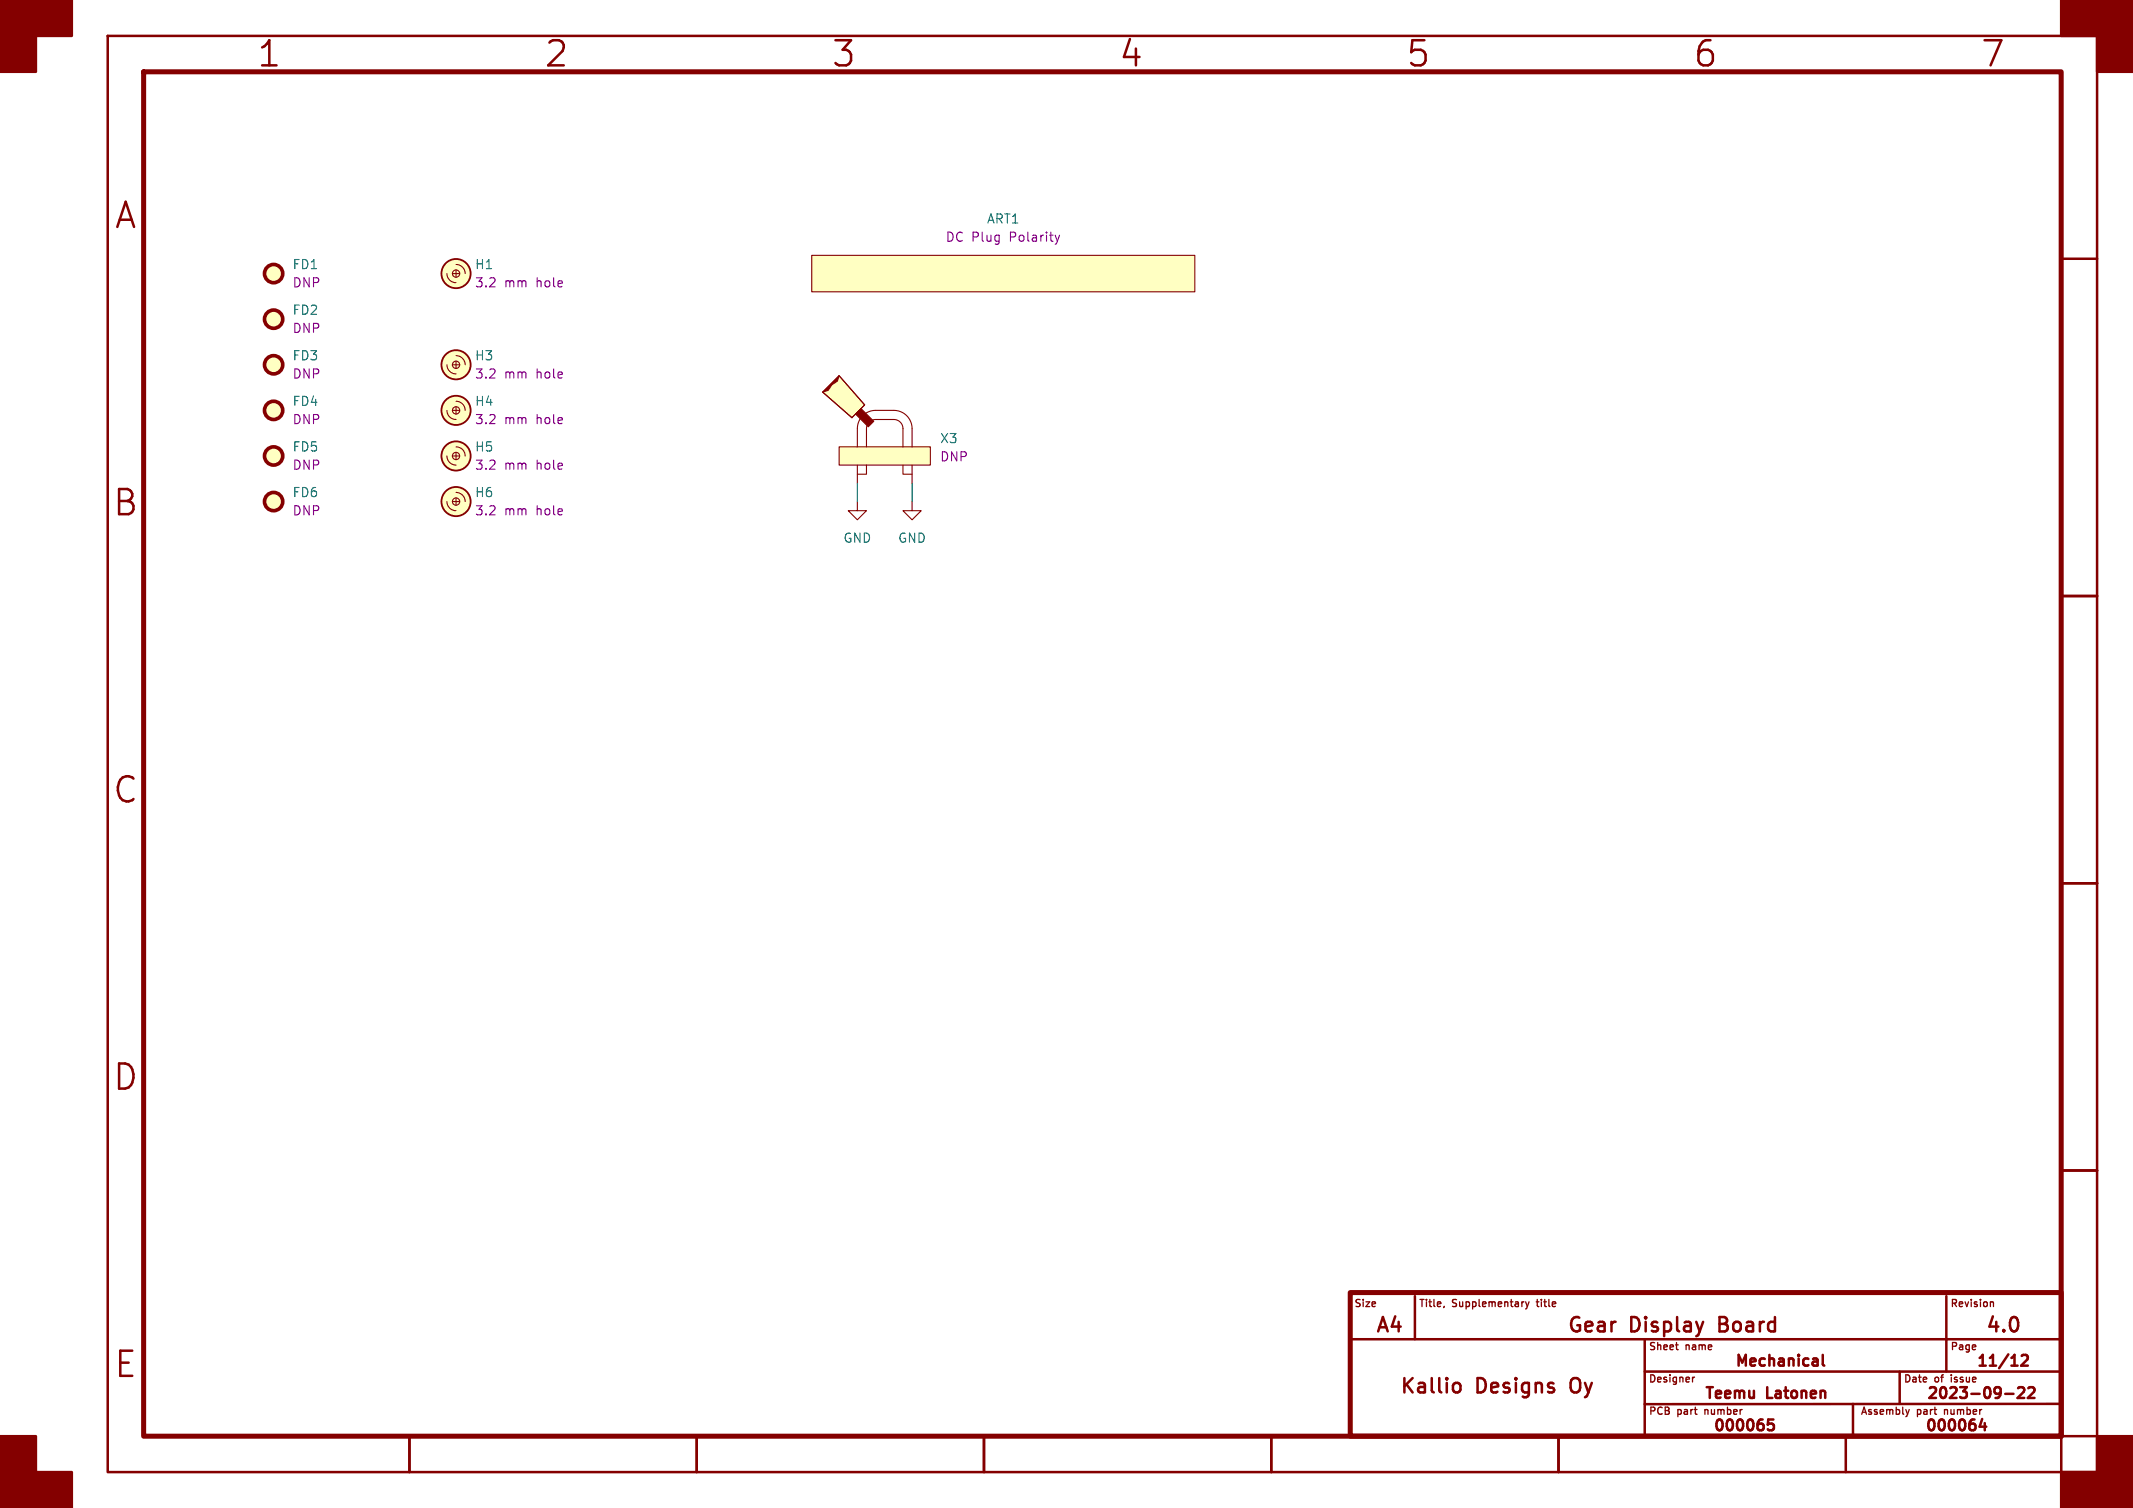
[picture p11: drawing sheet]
<svg xmlns="http://www.w3.org/2000/svg" width="297mm" height="210mm" viewBox="0 0 297 210" stroke-linecap="round" stroke-linejoin="round" font-family="sans-serif">
<g fill="none" stroke="#840000" stroke-width=".35">
<path d="M15 5h277v200h-277zM287 36h5M287 83h5M287 123h5M287 163h5M188 186.5h99M197 180.5v6M202.4 192.8a.54 .54 0 0 1 .5-.2 .54 .54 0 0 1 .5 .4v.5a.54 .54 0 0 1-.5 .4 .54 .54 0 0 1-.5-.2M229 186.5v13.5M229 191h58M237.1 184.1l-.4 1.3M246.9 197.7h-.7l-.1 .7 .3-.1h.5l.1 .2-.1 .5-.2 .2h-.3l-.3-.2"/>
<path d="M252.6 189.2h.3l.2 .2v.8M253.1 190.1l-.5 .1M253.1 189.5l-.5 .1M253.8 188.7v1.3l.2 .2M258 195.5v4.5M264.5 191v4.5M271 180.5v10.5M276 197.6l-.4 1.1h1M276.4 198.2v1M279.2 194.1h1.2M280.1 190.2h.8M281 193.3l.2-.1 .5 .1a.41 .41 0 0 1 .1 .5l-.9 .9h1"/>
<path d="M281.5 188.8l.2-.1 .5 .1a.41 .41 0 0 1 .1 .5l-.9 .9h1M282.4 193.3l.2-.1 .5 .1a.41 .41 0 0 1 .1 .5l-.8 .9h.9M287 195.5h-58M57 200v5M97 200v5M137 200v5M177 200v5M181 200h111M217 200v5M257 200v5M287 200v5"/>
</g>
<path d="M20 10h267v190h-267zM188 180h99v20h-99z" fill="none" stroke="#840000" stroke-width=".7"/>
<g fill="#840000" stroke="#840000" stroke-width=".35">
<path d="M0 0h10v5h-5v5h-5z"/>
<path d="M0 200h5v5h5v5h-10z"/>
<path d="M287 0h10v10h-5v-5h-5z"/>
<path d="M292 200h5v10h-10v-5h5z"/>
</g>
<path d="M201.1 181.9l-.1 .2M212.1 181.3h.1M212.4 181.3l.3 .7M212.7 182l-.3 .3M212.9 181.3l-.2 .7M233.6 188h.1M235.7 191.8v.7M236 191.8l-.3 .2M265.4 196.3l.2 .7M265.6 197l-.1 .2M265.8 196.3l-.2 .7M277.2 181.3h.3l.1 .7" fill="none" stroke="#840000" stroke-width=".18"/>
<g fill="#ffffc2" stroke="#ffffc2" stroke-width=".14">
<circle cx="63.5" cy="57.2" r="2.03"/>
<circle cx="63.5" cy="63.5" r="2.03"/>
<circle cx="63.5" cy="50.8" r="2.03"/>
<circle cx="63.5" cy="69.9" r="2.03"/>
<circle cx="63.5" cy="38.1" r="2.03"/>
</g>
<g fill="none" stroke="#840000" stroke-width=".15">
<path d="M62.2 38.1a1.27 1.27 0 0 0 1.3 1.3M63 38.1h1M63.5 36.8a1.27 1.27 0 0 1 1.3 1.3M63.5 37.6v1M62.2 57.2a1.27 1.27 0 0 0 1.3 1.2M62.2 50.8a1.27 1.27 0 0 0 1.3 1.3M63 57.2h1M63 50.8h1M63.5 55.9a1.27 1.27 0 0 1 1.3 1.3M63.5 49.5a1.27 1.27 0 0 1 1.3 1.3M63.5 50.3v1M63.5 56.6v1.1"/>
<path d="M62.2 63.5a1.27 1.27 0 0 0 1.3 1.3M62.2 69.9a1.27 1.27 0 0 0 1.3 1.2M63 63.5h1M63 69.9h1M63.5 62.2a1.27 1.27 0 0 1 1.3 1.3M63.5 68.6a1.27 1.27 0 0 1 1.3 1.3M63.5 63v1M63.5 69.3v1.1"/>
<circle cx="63.5" cy="38.1" r=".51"/>
<circle cx="63.5" cy="57.2" r=".51"/>
<circle cx="63.5" cy="50.8" r=".51"/>
<circle cx="63.5" cy="69.9" r=".51"/>
<circle cx="63.5" cy="63.5" r=".51"/>
</g>
<g fill="none" stroke="#840000" stroke-width=".25">
<circle cx="63.5" cy="38.1" r="2.03"/>
<circle cx="63.5" cy="57.2" r="2.03"/>
<circle cx="63.5" cy="50.8" r="2.03"/>
<circle cx="63.5" cy="63.5" r="2.03"/>
<circle cx="63.5" cy="69.9" r="2.03"/>
</g>
<g fill="#ffffc2">
<path d="M116.8 62.2h12.7v2.6h-12.7z"/>
<path d="M114.6 54.6l2.2-2.3 3.6 4.1-1.8 1.8z"/>
</g>
<path d="M114.6 54.6l2.2-2.3 3.6 4.1-1.8 1.8zM116.8 52.3l3.6 4.1-1.8 1.8M119.4 59.7a2.54 2.54 0 0 1 2.5-2.5h2.6a2.54 2.54 0 0 1 2.5 2.5v2.5M116.8 62.2h12.7v2.6h-12.7zM119.4 69.9v1.2h1.2l-1.2 1.3-1.3-1.3h1.3M119.4 64.8v2.5M120.6 64.8v1.2h-1.2M120.6 62.2v-2.5a1.27 1.27 0 0 1 1.3-1.3h2.6a1.27 1.27 0 0 1 1.2 1.3v2.5M125.7 64.8v1.2h1.3M127 69.9v1.2h1.3l-1.3 1.3-1.3-1.3h1.3M127 64.8v2.5" fill="none" stroke="#840000" stroke-width=".15"/>
<g fill="#840000" stroke="#840000" stroke-width=".15">
<path d="M119.4 59.7v2.5z"/>
<path d="M119.9 56.9l1.8 1.8-.8 .7-1.8-1.7z"/>
<path d="M116.8 52.3l-.2 .8-.8 .5-.5 .8-.7 .2z"/>
</g>
<path d="M113 35.6h53.4v5h-53.4z" fill="#ffffc2"/>
<path d="M113 35.6h53.4v5h-53.4z" fill="none" stroke="#840000" stroke-width=".15"/>
<path d="M146.9 32.8l.3 .8M147.2 33.6l-.1 .3M147.5 32.8l-.3 .8" fill="none" stroke="#840084" stroke-width=".15"/>
<g fill="#ffffc2" stroke="#ffffc2" stroke-width=".14">
<circle cx="38.1" cy="50.8" r="1.27"/>
<circle cx="38.1" cy="69.8" r="1.27"/>
<circle cx="38.1" cy="38.1" r="1.27"/>
<circle cx="38.1" cy="44.4" r="1.27"/>
<circle cx="38.1" cy="57.1" r="1.27"/>
<circle cx="38.1" cy="63.5" r="1.27"/>
</g>
<g fill="none" stroke="#840000" stroke-width=".51">
<circle cx="38.1" cy="38.1" r="1.27"/>
<circle cx="38.1" cy="44.4" r="1.27"/>
<circle cx="38.1" cy="50.8" r="1.27"/>
<circle cx="38.1" cy="57.1" r="1.27"/>
<circle cx="38.1" cy="63.5" r="1.27"/>
<circle cx="38.1" cy="69.8" r="1.27"/>
</g>
<path d="M119.4 67.3v2.6M127 67.3v2.6" fill="none" stroke="#009600" stroke-width=".15"/>
<g font-size="4.9" fill="#840000">
<text x="35.7" y="9.8">1</text>
<text x="75.7" y="9.8">2</text>
<text x="115.7" y="9.8">3</text>
<text x="155.7" y="9.8">4</text>
<text x="195.7" y="9.8">5</text>
<text x="235.7" y="9.8">6</text>
<text x="275.7" y="9.8">7</text>
<text x="15.8" y="32.3">A</text>
<text x="15.6" y="72.3">B</text>
<text x="15.6" y="112.3">C</text>
<text x="15.6" y="152.3">D</text>
<text x="15.7" y="192.3">E</text>
</g>
<g font-size="2.8" fill="#840000">
<text x="191.4" y="186">A4</text>
<text x="218.1" y="186">Gear</text>
<text x="227" y="186">Display</text>
<text x="239.9" y="186">Board</text>
<text x="276.3" y="186">4.0</text>
<text x="194.7" y="194.5">Kallio</text>
<text x="205.6" y="194.5">Designs</text>
<text x="219.3" y="194.5">Oy</text>
</g>
<g font-size="2.1" fill="#840000">
<text x="241.5" y="190.8">Mechanical</text>
<text x="275" y="190.8">11/12</text>
<text x="237.1" y="195.3">Teemu</text>
<text x="246.1" y="195.3">Latonen</text>
<text x="268.1" y="195.3">2023-09-22</text>
<text x="238.3" y="199.8">000065</text>
<text x="267.8" y="199.8">000064</text>
</g>
<g font-size="1.8" fill="#840084">
<text x="131.6" y="33.9">DC Plug</text>
<text x="140.7" y="33.9">Polarity</text>
<text x="40.6" y="40.2">DNP</text>
<text x="66" y="40.2">3.2</text>
<text x="70.2" y="40.2">mm</text>
<text x="74.8" y="40.2">hole</text>
<text x="40.6" y="46.6">DNP</text>
<text x="40.6" y="52.9">DNP</text>
<text x="66" y="52.9">3.2</text>
<text x="70.2" y="52.9">mm</text>
<text x="74.8" y="52.9">hole</text>
<text x="40.6" y="59.3">DNP</text>
<text x="66" y="59.3">3.2</text>
<text x="70.2" y="59.3">mm</text>
<text x="74.8" y="59.3">hole</text>
<text x="40.6" y="65.6">DNP</text>
<text x="66" y="65.6">3.2</text>
<text x="70.2" y="65.6">mm</text>
<text x="74.8" y="65.6">hole</text>
<text x="130.8" y="64.5">DNP</text>
<text x="40.6" y="72">DNP</text>
<text x="66" y="72">3.2</text>
<text x="70.2" y="72">mm</text>
<text x="74.8" y="72">hole</text>
</g>
<g font-size="1.8" fill="#006464">
<text x="137.3" y="31.3">ART1</text>
<text x="40.6" y="37.7">FD1</text>
<text x="66" y="37.7">H1</text>
<text x="40.6" y="44">FD2</text>
<text x="40.6" y="50.4">FD3</text>
<text x="66" y="50.4">H3</text>
<text x="40.6" y="56.7">FD4</text>
<text x="66" y="56.7">H4</text>
<text x="40.6" y="63.1">FD5</text>
<text x="66" y="63.1">H5</text>
<text x="130.8" y="61.9">X3</text>
<text x="40.6" y="69.4">FD6</text>
<text x="66" y="69.4">H6</text>
<text x="117.3" y="75.8">GND</text>
<text x="125" y="75.8">GND</text>
</g>
<g font-size="1.4" fill="#840000">
<text x="188.5" y="182.3">Size</text>
<text x="197.5" y="182.3">Title,</text>
<text x="202.3" y="182.3">Supplementary</text>
<text x="214.4" y="182.3">title</text>
<text x="271.5" y="182.3">Revision</text>
<text x="229.5" y="188.3">Sheet</text>
<text x="234.8" y="188.3">name</text>
<text x="271.5" y="188.3">Page</text>
<text x="229.5" y="192.8">Designer</text>
<text x="229.5" y="197.3">PCB</text>
<text x="233.6" y="197.3">part</text>
<text x="237.7" y="197.3">number</text>
<text x="259" y="197.3">Assembly</text>
<text x="265" y="192.8">Date</text>
<text x="267" y="197.3">part</text>
<text x="269.4" y="192.8">of</text>
<text x="271.1" y="197.3">number</text>
<text x="272" y="192.8">issue</text>
</g>
</svg>
